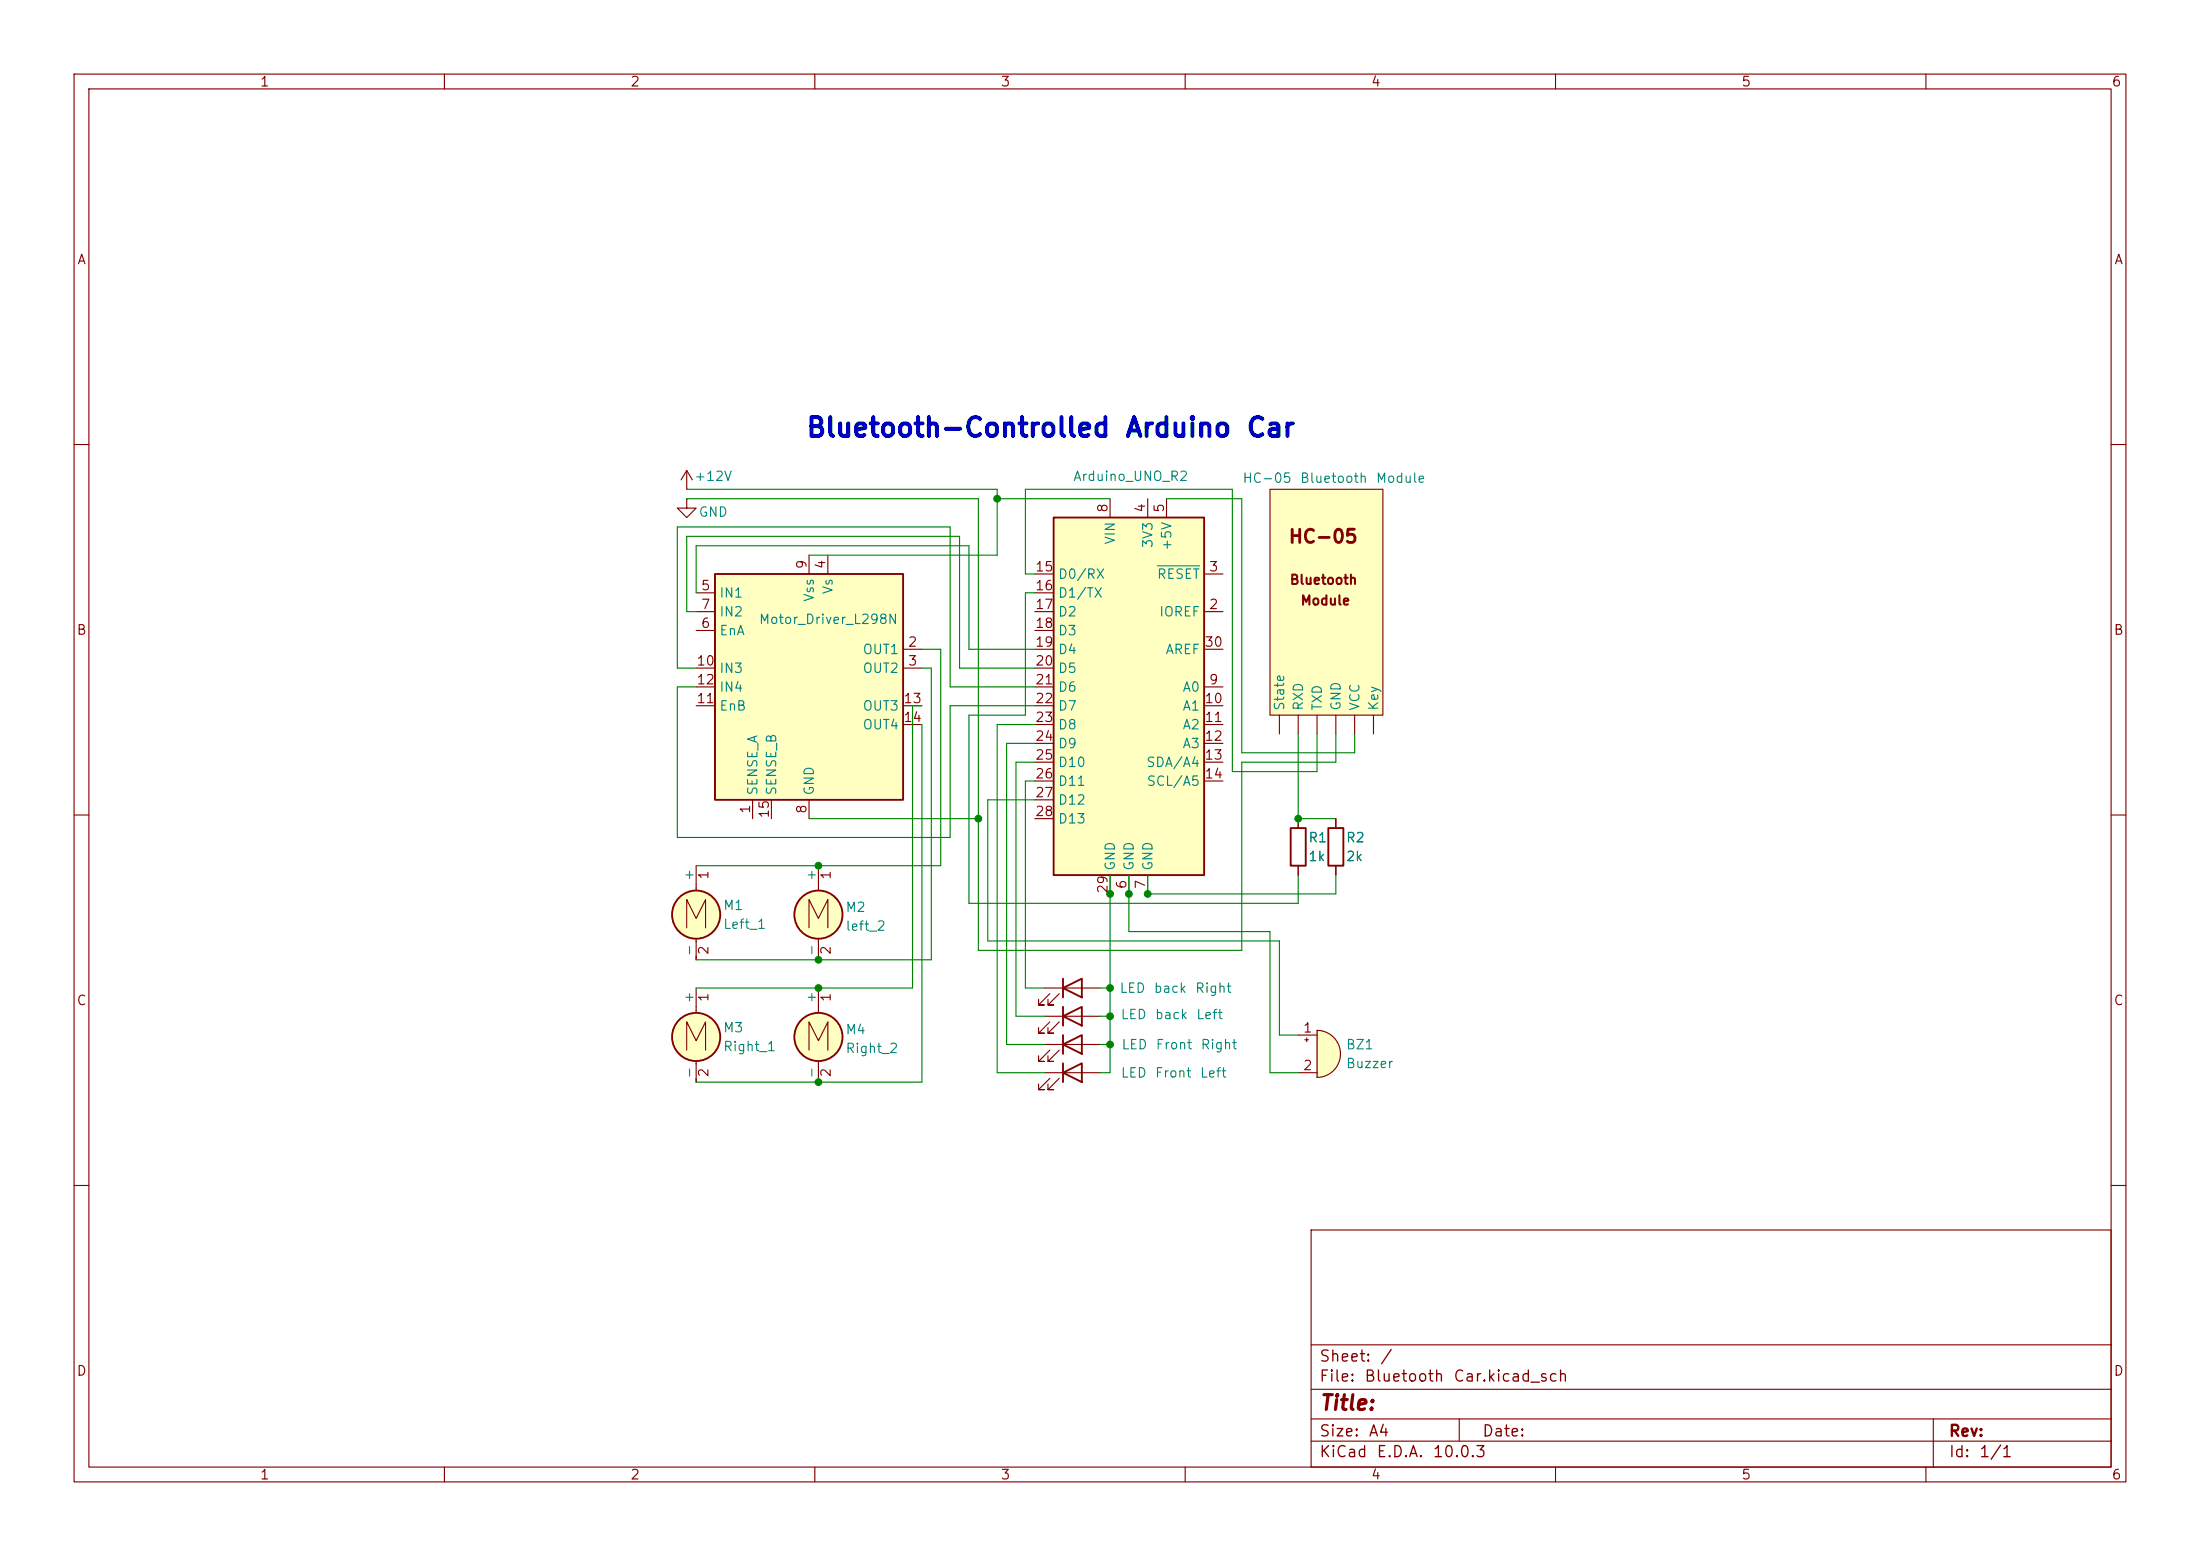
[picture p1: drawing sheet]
<svg xmlns="http://www.w3.org/2000/svg" width="297mm" height="210mm" viewBox="0 0 297 210" stroke-linecap="round" stroke-linejoin="round" font-family="sans-serif">
<g fill="none" stroke="#840000" stroke-width=".15">
<path d="M10 10h277v190h-277zM12 12h273v186h-273zM60 10v2M110 10v2M160 10v2M210 10v2M260 10v2M10 60h2M285 60h2M10 110h2M180.3 110.5v1.3M180.3 116.8v1.3"/>
<path d="M285 110h2M94 133.4v3.3M92.7 141.7v-3.8l1.3 2.6 1.2-2.6v3.8M94 143.2v2.9M10 160h2M177 166h108v32h-108zM285 160h2M60 198v2M110 198v2M160 198v2M177 194.5h108M177 191.5h108"/>
<path d="M177 187.5h108M177 181.5h108M197 191.5v3M210 198v2M260 198v2M261 191.5v6.5"/>
</g>
<circle cx="94" cy="140" r="3.3" fill="#ffffc2" stroke="#ffffc2" stroke-width=".14"/>
<g fill="none" stroke="#840000" stroke-width=".25">
<path d="M179.3 111.8h2.1v5h-2.1z"/>
<circle cx="94" cy="140" r="3.3"/>
</g>
<path d="M171.4 66h15.3v30.5h-15.3z" fill="#ffffc2"/>
<g fill="none" stroke="#840000" stroke-width=".15">
<path d="M171.4 66h15.3v30.5h-15.3zM172.7 96.5v2.6M175.3 96.5v2.6M177.8 96.5v2.6M180.3 96.5v2.6M182.9 96.5v2.6M185.4 96.5v2.6M94 116.8v3.4M110.5 116.8v3.4M92.7 125.2v-3.8l1.3 2.6 1.2-2.6v3.8M94 126.7v2.8M109.2 125.2v-3.8l1.3 2.6 1.3-2.6v3.8"/>
<path d="M110.5 126.7v2.8M110.5 133.4v3.3M175.3 139.7h2.5M177.8 139.1a3.2 3.2 0 0 1 3.2 3.1 3.2 3.2 0 0 1-3.2 3.2zM109.2 141.7v-3.8l1.3 2.6 1.3-2.6v3.8M110.5 143.2v2.9M175.3 144.8h2.5M176.1 140.3h.6M176.4 140.1v.5"/>
</g>
<g fill="#ffffc2" stroke="#ffffc2" stroke-width=".14">
<path d="M177.8 139.1a3.2 3.2 0 0 1 3.2 3.1 3.2 3.2 0 0 1-3.2 3.2z"/>
<circle cx="110.5" cy="123.4" r="3.3"/>
<circle cx="110.5" cy="140" r="3.3"/>
<circle cx="94" cy="123.4" r="3.3"/>
</g>
<g fill="none" stroke="#840000" stroke-width=".25">
<circle cx="94" cy="123.4" r="3.3"/>
<circle cx="110.5" cy="140" r="3.3"/>
<circle cx="110.5" cy="123.4" r="3.3"/>
</g>
<path d="M177.8 139.1v6.3" fill="none" stroke="#000" stroke-width=".14"/>
<path d="M96.5 77.5h25.4v30.5h-25.4z" fill="#ffffc2"/>
<path d="M96.5 77.5h25.4v30.5h-25.4z" fill="none" stroke="#840000" stroke-width=".25"/>
<g fill="none" stroke="#840000" stroke-width=".15">
<path d="M109.2 74.9v2.6M111.8 74.9v2.6M94 90.2h2.5M94 80h2.5M94 85.1h2.5M94 82.6h2.5M94 95.3h2.5M94 92.7h2.5M121.9 87.6h2.6M121.9 90.2h2.6M121.9 95.3h2.6M121.9 97.8h2.6"/>
<path d="M101.6 108v2.5M104.1 108v2.5M109.2 108v2.5"/>
</g>
<path d="M142.2 69.9h20.4v48.2h-20.4z" fill="#ffffc2"/>
<path d="M142.2 69.9h20.4v48.2h-20.4zM174.2 111.8h2.1v5h-2.1zM143.5 133.4l2.5-1.3v2.5zM143.5 137.2l2.5-1.3v2.5zM143.5 132.1v2.5M143.5 135.9v2.5M143.5 139.7v2.5M143.5 141l2.5-1.3v2.5zM143.5 144.8l2.5-1.3v2.6zM143.5 143.5v2.6" fill="none" stroke="#840000" stroke-width=".25"/>
<g fill="none" stroke="#840000" stroke-width=".15">
<path d="M92.7 67.3v1.3h1.3l-1.3 1.3-1.3-1.3h1.3M92.7 67.3h.1M92.7 66h.1M92.7 63.5l-.8 1.3M92.7 63.5l.8 1.3M92.7 63.5v2.5M139.7 77.5h2.5M149.9 67.3v2.6M154.9 67.3v2.6M157.5 67.3v2.6M162.6 77.5h2.5M139.7 82.6h2.5"/>
<path d="M139.7 92.7h2.5M139.7 95.3h2.5M139.7 97.8h2.5M139.7 80h2.5M139.7 85.1h2.5M139.7 87.6h2.5M139.7 90.2h2.5M162.6 82.6h2.5M162.6 92.7h2.5M162.6 95.3h2.5M162.6 97.8h2.5M162.6 87.6h2.5"/>
<path d="M139.7 100.3h2.5M139.7 102.9h2.5M139.7 105.4h2.5M139.7 108h2.5M139.7 110.5h2.5M149.9 118.1v2.6M152.4 118.1v2.6M154.9 118.1v2.6M162.6 100.3h2.5M162.6 102.9h2.5M162.6 105.4h2.5M175.3 110.5v1.3"/>
<path d="M175.3 116.8v1.3M180.3 110.5v1.3M180.3 116.8v1.3M141 133.4h7.6M141 137.2h7.6M141.7 134.1l-1.5 1.5h.8h-.8v-.7M141.7 137.9l-1.5 1.5h.8h-.8v-.7M143 134.1l-1.5 1.5h.7h-.7v-.7M143 137.9l-1.5 1.5h.7h-.7v-.7M141 141h7.6M141 144.8h7.6M141.7 141.7l-1.5 1.6h.8h-.8v-.8"/>
<path d="M141.7 145.5l-1.5 1.6h.8h-.8v-.8M143 141.7l-1.5 1.6h.7h-.7v-.8M143 145.5l-1.5 1.6h.7h-.7v-.8"/>
</g>
<path d="M156.2 76.4h5.7" fill="none" stroke="#008484" stroke-width=".15"/>
<g fill="none" stroke="#008400" stroke-width=".15">
<path d="M92.7 66h41.9v8.9h-25.4M92.7 67.3h39.4v61h35.5v-25.4h12.7v-3.8M134.6 67.3h15.3M139.7 77.5h-1.3v-11.5h28v38.1h11.4v-5M157.5 67.3h10.1v34.3h15.3v-2.5M94 80v-6.3h36.8v13.9h8.9M94 90.2h-2.6v-19.1h36.9v21.6h11.4M94 82.6h-1.3v-10.2h36.8v17.8h10.2M94 92.7h-2.6v20.3h36.9v-17.7h11.4M124.5 87.6h2.5v29.2h-33M124.5 90.2h1.2v39.3h-31.7M124.5 95.3h-1.3v38.1h-29.2"/>
<path d="M124.5 97.8v48.3h-30.5M139.7 80h-1.3v16.5h-7.6v25.4h44.5v-3.8M139.7 97.8h-5.1v47h6.4M175.3 99.1v11.4h5M109.2 110.5h22.9M139.7 105.4h-1.3v28h2.6M139.7 102.9h-2.5v34.3h3.8M139.7 108h-6.4v19h39.4v12.7h2.6M139.7 100.3h-3.8v40.7h5.1M149.9 118.1v26.7h-1.3M152.4 118.1v7.6h19v19.1h3.9M154.9 118.1v2.6h25.4v-2.6"/>
<path d="M148.6 133.4h1.3M148.6 137.2h1.3M148.6 141h1.3"/>
</g>
<g fill="#008400" stroke="#008400" stroke-width=".14">
<circle cx="134.6" cy="67.3" r=".46"/>
<circle cx="175.3" cy="110.5" r=".46"/>
<circle cx="110.5" cy="146.1" r=".46"/>
<circle cx="110.5" cy="133.4" r=".46"/>
<circle cx="149.9" cy="141" r=".46"/>
<circle cx="154.9" cy="120.7" r=".46"/>
<circle cx="149.9" cy="120.7" r=".46"/>
<circle cx="149.9" cy="137.2" r=".46"/>
<circle cx="152.4" cy="120.7" r=".46"/>
<circle cx="149.9" cy="133.4" r=".46"/>
<circle cx="132.1" cy="110.5" r=".46"/>
<circle cx="110.5" cy="116.8" r=".46"/>
<circle cx="110.5" cy="129.5" r=".46"/>
</g>
<text font-size="2.5" fill="#0000c2" x="108.7" y="59.6">Bluetooth-Controlled Arduino Car</text>
<text font-size="2" fill="#840000" x="178" y="190.8">Title:</text>
<text font-size="1.8" fill="#840000" x="173.8" y="73.8">HC-05</text>
<g font-size="1.5" fill="#840000">
<text x="178" y="184.2">Sheet:</text>
<text x="186.2" y="184.2">/</text>
<text x="178" y="186.9">File:</text>
<text x="184.1" y="186.9">Bluetooth</text>
<text x="196.1" y="186.9">Car.kicad_sch</text>
<text x="178" y="197.1">KiCad</text>
<text x="178" y="194.3">Size:</text>
<text x="184.7" y="194.3">A4</text>
<text x="185.7" y="197.1">E.D.A.</text>
<text x="193.3" y="197.1">10.0.3</text>
<text x="200" y="194.3">Date:</text>
<text x="263" y="194.3">Rev:</text>
<text x="263" y="197.1">Id:</text>
<text x="267.1" y="197.1">1/1</text>
</g>
<g font-size="1.3" fill="#840000">
<text x="35" y="12">1</text>
<text x="85" y="12">2</text>
<text x="135" y="12">3</text>
<text x="185" y="12">4</text>
<text x="235" y="12">5</text>
<text x="285" y="12">6</text>
<text x="10.3" y="36">A</text>
<text x="285.3" y="36">A</text>
<text x="149.8" y="69.3" transform="rotate(-90 149.8 69.3)">8</text>
<text x="154.9" y="69.3" transform="rotate(-90 154.9 69.3)">4</text>
<text x="157.5" y="69.3" transform="rotate(-90 157.5 69.3)">5</text>
<text x="109.2" y="76.9" transform="rotate(-90 109.2 76.9)">9</text>
<text x="111.7" y="76.9" transform="rotate(-90 111.7 76.9)">4</text>
<text x="139.7" y="77.4">15</text>
<text x="163.1" y="77.4">3</text>
<text x="94.5" y="80">5</text>
<text x="94.5" y="82.5">7</text>
<text x="139.7" y="80">16</text>
<text x="139.7" y="82.5">17</text>
<text x="163.1" y="82.5">2</text>
<text x="174" y="79.2">Bluetooth</text>
<text x="175.5" y="82">Module</text>
<text x="10.3" y="86">B</text>
<text x="94.5" y="85.1">6</text>
<text x="122.5" y="87.6">2</text>
<text x="139.7" y="85.1">18</text>
<text x="139.7" y="87.6">19</text>
<text x="162.5" y="87.6">30</text>
<text x="285.3" y="86">B</text>
<text x="93.9" y="90.1">10</text>
<text x="93.9" y="95.2">11</text>
<text x="93.9" y="92.7">12</text>
<text x="121.9" y="95.2">13</text>
<text x="122.5" y="90.1">3</text>
<text x="139.7" y="90.1">20</text>
<text x="139.7" y="92.7">21</text>
<text x="139.7" y="95.2">22</text>
<text x="162.5" y="95.2">10</text>
<text x="163.1" y="92.7">9</text>
<text x="121.9" y="97.8">14</text>
<text x="139.7" y="97.8">23</text>
<text x="139.7" y="100.3">24</text>
<text x="162.5" y="97.8">11</text>
<text x="162.5" y="100.3">12</text>
<text x="139.7" y="102.8">25</text>
<text x="139.7" y="105.4">26</text>
<text x="139.7" y="107.9">27</text>
<text x="162.5" y="102.8">13</text>
<text x="162.5" y="105.4">14</text>
<text x="101.6" y="109.9" transform="rotate(-90 101.6 109.9)">1</text>
<text x="104.1" y="110.5" transform="rotate(-90 104.1 110.5)">15</text>
<text x="109.2" y="109.9" transform="rotate(-90 109.2 109.9)">8</text>
<text x="139.7" y="110.5">28</text>
<text x="95.9" y="118.8" transform="rotate(-90 95.9 118.8)">1</text>
<text x="112.5" y="118.8" transform="rotate(-90 112.5 118.8)">1</text>
<text x="149.8" y="120.7" transform="rotate(-90 149.8 120.7)">29</text>
<text x="152.4" y="120.1" transform="rotate(-90 152.4 120.1)">6</text>
<text x="154.9" y="120.1" transform="rotate(-90 154.9 120.1)">7</text>
<text x="95.9" y="129" transform="rotate(-90 95.9 129)">2</text>
<text x="112.5" y="129" transform="rotate(-90 112.5 129)">2</text>
<text x="10.3" y="136">C</text>
<text x="95.9" y="135.3" transform="rotate(-90 95.9 135.3)">1</text>
<text x="112.5" y="135.3" transform="rotate(-90 112.5 135.3)">1</text>
<text x="285.3" y="136">C</text>
<text x="175.8" y="139.7">1</text>
<text x="95.9" y="145.5" transform="rotate(-90 95.9 145.5)">2</text>
<text x="112.5" y="145.5" transform="rotate(-90 112.5 145.5)">2</text>
<text x="175.8" y="144.8">2</text>
<text x="10.3" y="186">D</text>
<text x="285.3" y="186">D</text>
<text x="35" y="200">1</text>
<text x="85" y="200">2</text>
<text x="135" y="200">3</text>
<text x="185" y="200">4</text>
<text x="235" y="200">5</text>
<text x="285" y="200">6</text>
</g>
<g font-size="1.3" fill="#008484">
<text x="93.6" y="65.2">+12V</text>
<text x="144.8" y="65.2">Arduino_UNO_R2</text>
<text x="167.6" y="65.5">HC-05</text>
<text x="175.4" y="65.5">Bluetooth</text>
<text x="185.7" y="65.5">Module</text>
<text x="94.2" y="70.1">GND</text>
<text x="150.8" y="73.6" transform="rotate(-90 150.8 73.6)">VIN</text>
<text x="155.9" y="74.1" transform="rotate(-90 155.9 74.1)">3V3</text>
<text x="158.5" y="74.4" transform="rotate(-90 158.5 74.4)">+5V</text>
<text x="97" y="81">IN1</text>
<text x="97" y="83.5">IN2</text>
<text x="110.2" y="81.3" transform="rotate(-90 110.2 81.3)">Vss</text>
<text x="112.7" y="80.3" transform="rotate(-90 112.7 80.3)">Vs</text>
<text x="142.7" y="78.4">D0/RX</text>
<text x="142.7" y="81">D1/TX</text>
<text x="142.7" y="83.5">D2</text>
<text x="156.1" y="78.4">RESET</text>
<text x="156.4" y="83.5">IOREF</text>
<text x="97" y="86.1">EnA</text>
<text x="102.4" y="84.5">Motor_Driver_L298N</text>
<text x="116.4" y="88.6">OUT1</text>
<text x="142.7" y="86.1">D3</text>
<text x="142.7" y="88.6">D4</text>
<text x="157.3" y="88.6">AREF</text>
<text x="97" y="91.1">IN3</text>
<text x="97" y="93.7">IN4</text>
<text x="116.4" y="91.1">OUT2</text>
<text x="142.7" y="91.1">D5</text>
<text x="142.7" y="93.7">D6</text>
<text x="159.6" y="93.7">A0</text>
<text x="97" y="96.2">EnB</text>
<text x="116.4" y="96.2">OUT3</text>
<text x="116.4" y="98.8">OUT4</text>
<text x="142.7" y="96.2">D7</text>
<text x="142.7" y="98.8">D8</text>
<text x="142.7" y="101.3">D9</text>
<text x="159.6" y="96.2">A1</text>
<text x="159.6" y="98.8">A2</text>
<text x="159.6" y="101.3">A3</text>
<text x="173.7" y="96" transform="rotate(-90 173.7 96)">State</text>
<text x="176.2" y="96" transform="rotate(-90 176.2 96)">RXD</text>
<text x="178.8" y="96" transform="rotate(-90 178.8 96)">TXD</text>
<text x="181.3" y="96" transform="rotate(-90 181.3 96)">GND</text>
<text x="183.9" y="96" transform="rotate(-90 183.9 96)">VCC</text>
<text x="186.4" y="96" transform="rotate(-90 186.4 96)">Key</text>
<text x="102.6" y="107.4" transform="rotate(-90 102.6 107.4)">SENSE_A</text>
<text x="105.1" y="107.4" transform="rotate(-90 105.1 107.4)">SENSE_B</text>
<text x="110.2" y="107.4" transform="rotate(-90 110.2 107.4)">GND</text>
<text x="142.7" y="103.8">D10</text>
<text x="142.7" y="106.4">D11</text>
<text x="154.7" y="103.8">SDA/A4</text>
<text x="154.7" y="106.4">SCL/A5</text>
<text x="142.7" y="108.9">D12</text>
<text x="142.7" y="111.5">D13</text>
<text x="94" y="119" transform="rotate(-90 94 119)">+</text>
<text x="110.5" y="119" transform="rotate(-90 110.5 119)">+</text>
<text x="150.8" y="117.6" transform="rotate(-90 150.8 117.6)">GND</text>
<text x="153.4" y="117.6" transform="rotate(-90 153.4 117.6)">GND</text>
<text x="155.9" y="117.6" transform="rotate(-90 155.9 117.6)">GND</text>
<text x="176.5" y="114">R1</text>
<text x="176.5" y="116.5">1k</text>
<text x="181.6" y="114">R2</text>
<text x="181.6" y="116.5">2k</text>
<text x="97.5" y="123.1">M1</text>
<text x="97.5" y="125.7">Left_1</text>
<text x="114.1" y="123.4">M2</text>
<text x="114.1" y="125.9">left_2</text>
<text x="94" y="129.2" transform="rotate(-90 94 129.2)">-</text>
<text x="110.5" y="129.2" transform="rotate(-90 110.5 129.2)">-</text>
<text x="94" y="135.5" transform="rotate(-90 94 135.5)">+</text>
<text x="110.5" y="135.5" transform="rotate(-90 110.5 135.5)">+</text>
<text x="151" y="134.3">LED</text>
<text x="151.2" y="137.9">LED</text>
<text x="155.7" y="134.3">back</text>
<text x="155.8" y="137.9">back</text>
<text x="161.2" y="134.3">Right</text>
<text x="161.4" y="137.9">Left</text>
<text x="97.5" y="139.7">M3</text>
<text x="97.5" y="142.2">Right_1</text>
<text x="114.1" y="139.9">M4</text>
<text x="114.1" y="142.4">Right_2</text>
<text x="151.3" y="141.9">LED</text>
<text x="155.9" y="141.9">Front</text>
<text x="162" y="141.9">Right</text>
<text x="181.6" y="141.9">BZ1</text>
<text x="94" y="145.7" transform="rotate(-90 94 145.7)">-</text>
<text x="110.5" y="145.7" transform="rotate(-90 110.5 145.7)">-</text>
<text x="151.2" y="145.8">LED</text>
<text x="155.8" y="145.8">Front</text>
<text x="161.9" y="145.8">Left</text>
<text x="181.6" y="144.5">Buzzer</text>
</g>
</svg>
